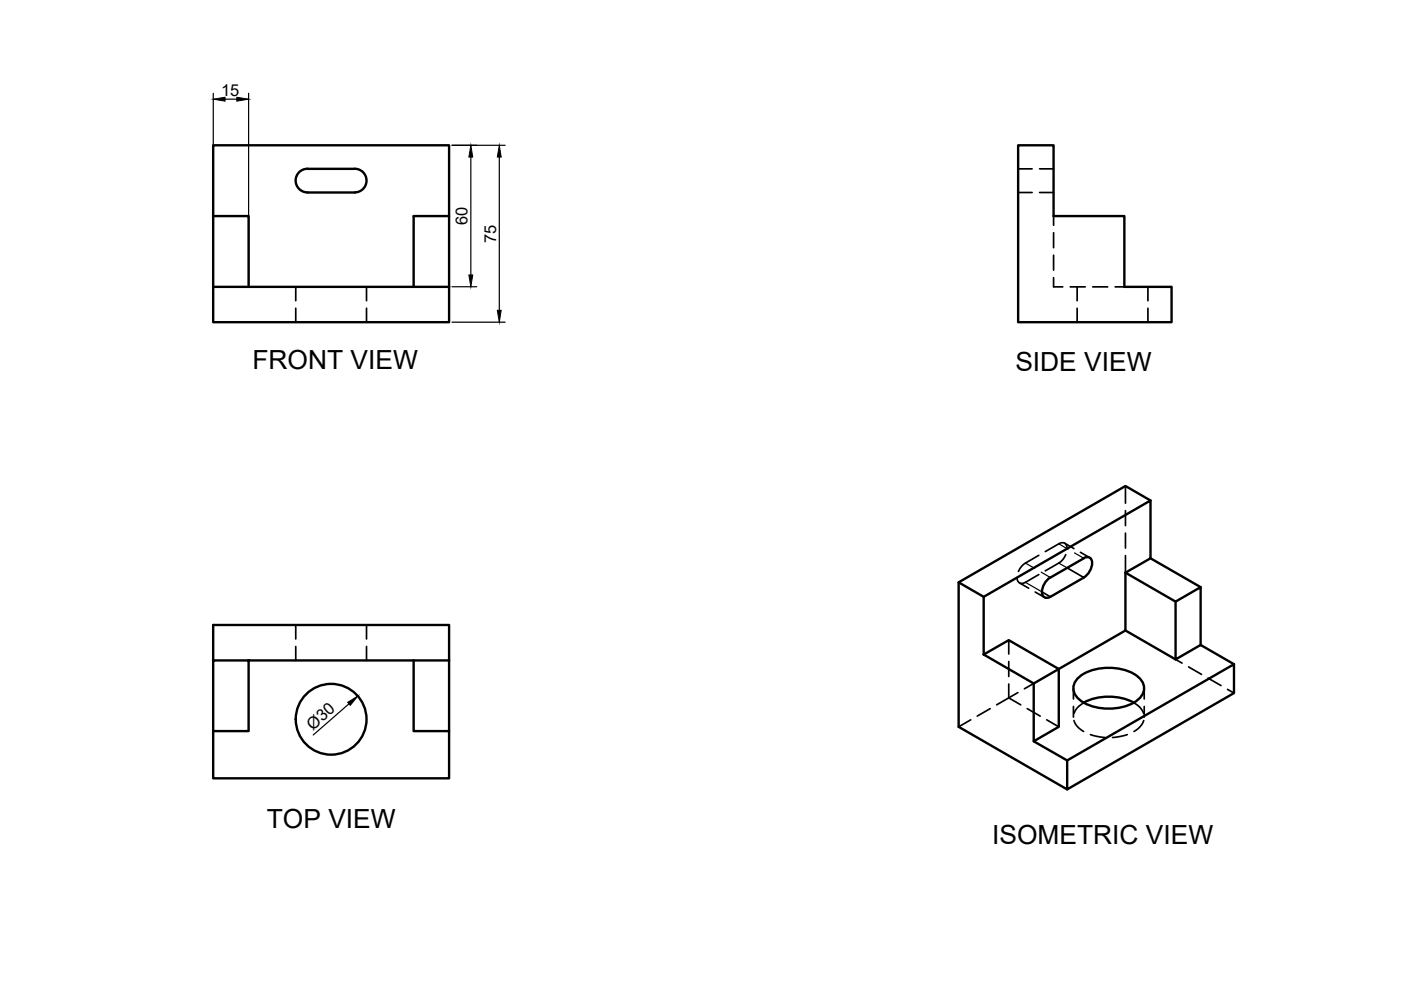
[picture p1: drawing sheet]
<svg xmlns="http://www.w3.org/2000/svg" width="297mm" height="210mm" viewBox="0 0 297 210" stroke-linecap="round" stroke-linejoin="round" font-family="sans-serif">
<!-- layer: MD_Visible -->
<g fill="none" stroke="#000" stroke-width=".51">
<path d="M63.6 36.3l1-.5h.6h10a2.51 2.51 0 0 1 2.5 2.5 2.51 2.51 0 0 1-2.5 2.5h-10a2.51 2.51 0 0 1-2.4-1.7 2.51 2.51 0 0 1 .8-2.8zM215.9 30.8h7.5v15h15v15h10v7.5h-32.5zM45.2 45.8h7.5v15M45.2 45.8v-15h50v15M45.2 45.8v15M45.2 60.8h50v7.5h-50zM87.7 60.8v-15h7.5v15M243.9 106.1l-5.3-3.1-35.4 20.5v30.6l23.1 13.3M243.9 118.4l10.7 6.1M203.2 123.5l5.4 3M208.6 138.8l5.3-3.1 10.6 6.1M208.6 138.8l10.6 6.1"/>
<path d="M222.7 122.4a3.4 3.4 0 0 0-1.5 4 1.09 1.09 0 0 0 1.5 .1M222.7 122.5l7.1-4.2a1.08 1.08 0 0 1 1.2-.1 1.08 1.08 0 0 1 .6 1.2 3.9 3.9 0 0 1-1.8 3l-7.1 4.1M238.6 121.4l5.3-3v-12.3l-35.3 20.4v12.3M238.6 121.4v12.3l-14.1 8.1M238.6 121.4l10.6 6.2 5.4-3.1v12.2M238.6 133.7l10.6 6.1M249.2 127.6v12.2l5.4-3.1 7 4.1M45.2 140v-7.5h50v7.5M52.7 140v15h-7.5v-15h50M87.7 140v15h7.5v10h-50v-10M95.2 140v15M219.2 144.9l5.3-3.1v12.3l-5.3 3.1z"/>
<path d="M219.2 157.2l7.1 4M228.4 144a9.8 9.8 0 0 1 8.2-2.3 7.7 7.7 0 0 1 5.6 2.9 2.92 2.92 0 0 1-1 3.8 11.2 11.2 0 0 1-12.2 0 2.92 2.92 0 0 1-.6-4.4zM229.8 149a11.7 11.7 0 0 1 10.6 0M226.3 161.2l35.3-20.4v6.1l-35.3 20.5z"/>
<circle cx="70.2" cy="152.5" r="7.5"/>
</g>
<!-- layer: MD_Hidden -->
<g fill="none" stroke="#000" stroke-width=".36">
<path d="M215.9 35.8h2.9M220.4 35.8h3M215.9 40.8h2.9M220.4 40.8h3M223.4 58.9v1.9h1.9M223.4 45.8v2M223.4 49.3v3.2M223.4 54.1v3.2M62.7 60.8v3M62.7 65.3v3M77.7 60.8v3M77.7 65.3v3"/>
<path d="M226.9 60.8h3.2M228.4 60.8v3M228.4 65.3v3M231.7 60.8h3.2M236.4 60.8h2M243.4 60.8v3M243.4 65.3v3M220.2 117.7l-3.1 1.9-.8 .9-.4 .7M225.7 115.2l2 1.1M226 117.6l-.6 1-.6 .6-3.2 1.8M226.2 116a1.02 1.02 0 0 0-.6-.9 1.02 1.02 0 0 0-1.1 .2l-2.9 1.7M229.1 117.1l1.9 1.1"/>
<path d="M238.6 103v3.7M238.6 108.3v3.1M238.6 113v3.2M238.6 117.8v3.6M62.7 132.5v3M62.7 137.1v2.9M77.7 132.5v3M77.7 137.1v2.9M213.9 135.7v3M216.2 123.6l1.9 1.1M219.5 125.5l2 1.1M220.2 121.8l-2.8 1.7a1.06 1.06 0 0 1-1.1 .2 1.06 1.06 0 0 1-.6-1"/>
<path d="M249.2 139.8l1.4 .8M205.8 152.6l-2.6 1.5M209.9 150.2l-2.7 1.6M213.9 148l2.5 1.4M213.9 140.3v3.1M213.9 145v3M213.9 148l-2.6 1.4M215.8 146.8l-1.9 1.2M217.8 150.2l2.7 1.6M219.2 144.9l-2 1.1M221.9 152.6l2.6 1.5M227.6 145.9v2.3"/>
<path d="M227.6 149.8v2.2M227.7 152.8l.7 1.2 1.4 1.1M229.8 149l-1.4 1.1-.7 1.1M231.2 155.8l3.1 .6M239 155.8l-3.1 .6M240.4 149l1.4 1.1 .6 1.1M242.5 152.8l-.7 1.2-1.4 1.1M242.6 145.9v2.3M242.6 149.8v2.2M252 141.4l2.7 1.6M256.1 143.8l2.8 1.6M260.3 146.2l1.3 .7"/>
</g>
<!-- layer: MD_Visible Narrow -->
<path d="M220.9 125.5l1.8 1M226.3 120.4l3.5 2.1" fill="none" stroke="#000" stroke-width=".36"/>
<!-- layer: MD_Hidden Narrow -->
<path d="M217.4 119.4l2 1.1M224.5 119.4l1.8 1M224.5 115.3l1.9 1.1M227.8 117.2l2 1.2M217.4 123.5l3.5 2M220.8 121.3l1.9 1.2" fill="none" stroke="#000" stroke-width=".25"/>
<!-- layer: 0 -->
<path d="M45.2 19.8v40.4M52.7 19.8v40.4M47.7 21h2.5M95.8 30.8h11.3M99.8 33.3v25M105.9 33.3v32.5M95.8 60.8h5.3M95.8 68.3h11.3M74 149.2l-7.6 6.6" fill="none" stroke="#000" stroke-width=".25"/>
<path d="M45.2 21l2.5-.4v.8zM50.2 20.6l2.5 .4-2.5 .4zM99.8 30.8l.4 2.5h-.8zM105.9 30.8l.4 2.5h-.9zM99.4 58.3h.8l-.4 2.5zM105.4 65.8h.9l-.4 2.5zM73.7 148.9l2.2-1.3-1.6 1.9z" fill="#000" stroke="#000" stroke-width=".21"/>
<g font-size="5.6">
<text x="53.5" y="78.2">FRONT VIEW</text>
<text x="215.3" y="78.6">SIDE VIEW</text>
<text x="56.6" y="175.6">TOP VIEW</text>
<text x="210.4" y="179">ISOMETRIC VIEW</text>
</g>
<g font-size="3.5">
<text x="46.9" y="20.4">15</text>
<text x="99.2" y="47.7" transform="rotate(-90 99.2 47.7)">60</text>
<text x="105.2" y="51.5" transform="rotate(-90 105.2 51.5)">75</text>
<text x="66.3" y="155" transform="rotate(-41 66.3 155)">Ø30</text>
</g>
</svg>
